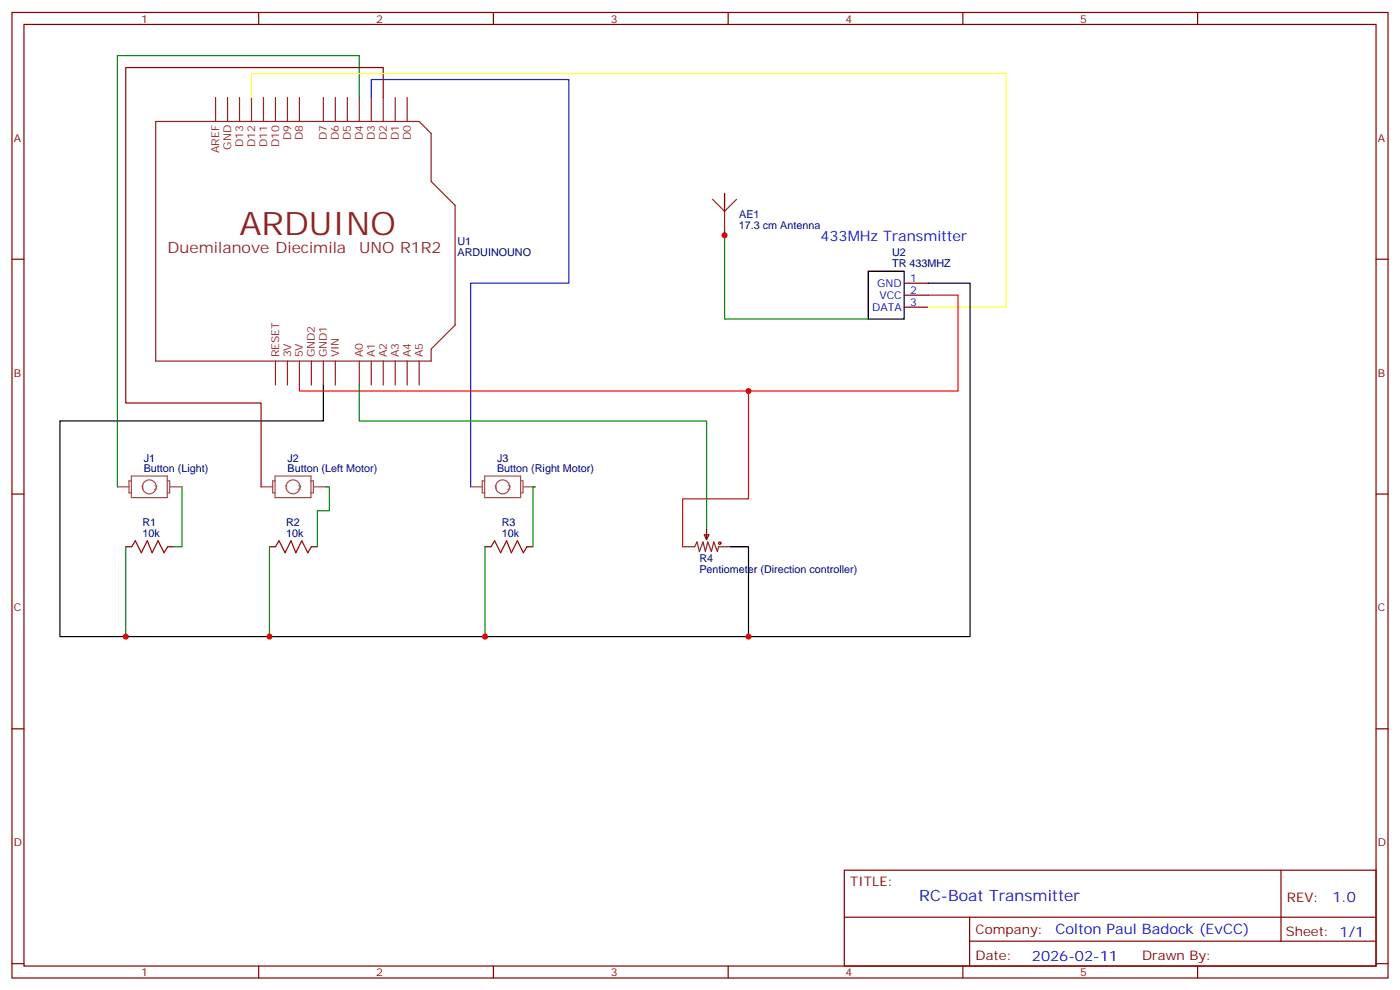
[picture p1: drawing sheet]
<svg xmlns="http://www.w3.org/2000/svg" width="412mm" height="292mm" viewBox="0 0 412 292" stroke-linecap="round" stroke-linejoin="round" font-family="sans-serif">
<g fill="none" stroke="#870000" stroke-width=".35">
<path d="M3.5 3.7h405.4v284.3h-405.4zM7.1 7.2h398.2v277.3h-398.2zM76.2 3.7v3.5M145.3 3.7v3.5M214.5 3.7v3.5M283.6 3.7v3.5M352.8 3.7v3.5M213.4 56.9v5.3M3.5 76.3h3.6M405.3 76.3h3.6M266.3 83.4h7.1M266.3 86.9h7.1"/>
<path d="M266.3 90.5h7.1M3.5 145.5h3.6M207.4 157.5h1.4l-.7 1.4zM208.1 155.7v3.2M405.3 145.5h3.6M37 161h1.8M49.4 161h1.8M79.4 161h1.7M91.7 161h1.8M142.9 161h1.7M155.2 161h1.8M3.5 214.6h3.6"/>
<path d="M405.3 214.6h3.6M248.7 256.3h156.6v28.2h-156.6zM377.3 256.3v20.9M248.7 270.1h156.5M285.6 277.2h119.6M285.6 270.1v14.1M3.5 283.8h3.6M76.2 284.5v3.5M145.3 284.5v3.5M214.5 284.5v3.5M283.6 284.5v3.5M352.8 284.5v3.5"/>
<path d="M405.3 283.8h3.6"/>
</g>
<g fill="none" stroke="#8c2424" stroke-width=".35">
<path d="M45.9 35.8h77.6l3.5 3.5v14.1l7.1 7.1v35.2l-7.1 7.1v3.5h-81.1zM63.5 28.7v7.1M67 28.7v7.1M70.6 28.7v7.1M74.1 28.7v7.1M77.6 28.7v7.1M81.1 28.7v7.1M84.7 28.7v7.1M88.2 28.7v7.1M95.2 28.7v7.1M98.8 28.7v7.1M102.3 28.7v7.1"/>
<path d="M105.8 28.7v7.1M109.4 28.7v7.1M112.9 28.7v7.1M116.4 28.7v7.1M119.9 28.7v7.1M209.9 58.7l3.5 3.5M217 58.7l-3.6 3.5M213.4 62.2v7.1M81.1 106.3v7.1M84.7 106.3v7.1M88.2 106.3v7.1M91.7 106.3v7.1"/>
<path d="M95.2 106.3v7.1M98.8 106.3v7.1M105.8 106.3v7.1M109.4 106.3v7.1M112.9 106.3v7.1M116.4 106.3v7.1M119.9 106.3v7.1M123.5 106.3v7.1M201.1 161h3.5l.7-1.4 .7 2.8 1.1-2.8 .7 2.8 .7-2.8 1 2.8 .8-2.8 1 2.8 .4-1.4h3.5"/>
</g>
<g fill="none" stroke="#a10000" stroke-width=".35">
<path d="M38.8 161l1.1-1.8 1.7 3.6 1.8-3.6 1.4 3.6 1.8-3.6 1.7 3.6 1.1-1.8M81.1 161l1.1-1.8 1.8 3.6 1.7-3.6 1.4 3.6 1.8-3.6 1.8 3.6 1-1.8M144.6 161l1.1-1.8 1.8 3.6 1.7-3.6 1.4 3.6 1.8-3.6 1.8 3.6 1-1.8"/>
<circle cx="212" cy="159.9" r=".35"/>
</g>
<g fill="none" stroke="#a64a4a" stroke-width=".35">
<path d="M34.6 143.4h3.4M38.7 140.2h10.6v6.3h-10.6zM38.7 141.6h-.7v3.5h.7M49.3 141.6h.7v3.5h-.7M50.2 143.4h3.4M76.9 143.4h3.5M81 140.2h10.6v6.3h-10.6zM81 141.6h-.7v3.5h.7M91.6 141.6h.7v3.5h-.7M92.5 143.4h3.5M138.6 143.4h3.5M142.8 140.2h10.5v6.3h-10.5z"/>
<path d="M142.8 141.6h-.7v3.5h.7M153.3 141.6h.8v3.5h-.8M154.2 143.4h3.5"/>
<circle cx="44" cy="143.4" r="2.06"/>
<circle cx="86.3" cy="143.4" r="2.06"/>
<circle cx="148.1" cy="143.4" r="2.06"/>
</g>
<path d="M255.8 79.9h10.5v14.1h-10.5zM273.4 83.4h12.4v104.1h-65.3M95.2 113.4v10.6h-77.6v63.5h202.9v-26.5h-5.3" fill="none" stroke="#000" stroke-width=".35"/>
<path d="M105.8 28.7v-12.3h-71.2v127M213.4 67.5v26.5h42.4M105.8 113.4v10.6h102.3v31.7M53.6 143.4v17.6h-2.4M96 143.4h1v7h-3.5v10.6M157.7 143.4h-.7v17.6M37 161v26.5M79.4 161v26.5M142.9 161v26.5" fill="none" stroke="#008700" stroke-width=".35"/>
<path d="M112.9 28.7v-8.8h-75.9v98.8h39.9v24.7" fill="none" stroke="#900" stroke-width=".35"/>
<path d="M109.4 28.7v-5.3h58.2v60h-29v60" fill="none" stroke="#039" stroke-width=".35"/>
<path d="M273.4 86.9h8.8v28.2h-61.7M88.2 113.4v1.7h132.3v31.8h-19.4v14.1" fill="none" stroke="#f00" stroke-width=".35"/>
<path d="M74.1 28.7v-7h222.2v68.8h-22.9" fill="none" stroke="#ff3" stroke-width=".35"/>
<g fill="#c00">
<circle cx="37" cy="187.5" r=".88"/>
<circle cx="79.4" cy="187.5" r=".88"/>
<circle cx="142.9" cy="187.5" r=".88"/>
<circle cx="220.5" cy="115.1" r=".88"/>
<circle cx="220.5" cy="187.5" r=".88"/>
<circle cx="213.4" cy="69.3" r=".88"/>
</g>
<text font-size="9.5" fill="#8d2323" x="70.6" y="69.3">ARDUINO</text>
<g font-size="4.6" fill="#8d2323">
<text x="49.4" y="74.6">Duemilanove Diecimila</text>
<text x="105.8" y="74.6">UNO R1R2</text>
</g>
<text font-size="4.6" fill="#00f" x="270.8" y="265.3">RC-Boat Transmitter</text>
<g font-size="4.2" fill="#00f">
<text x="241.7" y="71">433MHz Transmitter</text>
<text x="392.5" y="265.5">1.0</text>
<text x="310.9" y="275.1">Colton Paul Badock (EvCC)</text>
<text x="304" y="282.9">2026-02-11</text>
</g>
<g font-size="3.9" fill="#800">
<text x="250.5" y="260.8">TITLE:</text>
<text x="379.1" y="265.5">REV:</text>
<text x="287.4" y="275">Company:</text>
<text x="378.7" y="275.7">Sheet: 1/1</text>
<text x="287.4" y="282.7">Date:</text>
<text x="336.4" y="282.8">Drawn By:</text>
</g>
<g font-size="3.2" fill="#800">
<text x="41.6" y="6.7">1</text>
<text x="110.8" y="6.7">2</text>
<text x="179.9" y="6.7">3</text>
<text x="249.1" y="6.7">4</text>
<text x="318.2" y="6.7">5</text>
<text x="4.1" y="41.8">A</text>
<text x="405.9" y="41.8">A</text>
<text x="4.1" y="110.9">B</text>
<text x="405.9" y="110.9">B</text>
<text x="4.1" y="180.1">C</text>
<text x="405.9" y="180.1">C</text>
<text x="4.1" y="249.2">D</text>
<text x="405.9" y="249.2">D</text>
<text x="41.6" y="287.5">1</text>
<text x="110.8" y="287.5">2</text>
<text x="179.9" y="287.5">3</text>
<text x="249.1" y="287.5">4</text>
<text x="318.2" y="287.5">5</text>
</g>
<g font-size="3.2" fill="#8d2323">
<text x="85.7" y="41.3" transform="rotate(-90 85.7 41.3)">D9</text>
<text x="89.3" y="41.3" transform="rotate(-90 89.3 41.3)">D8</text>
<text x="96.3" y="41.3" transform="rotate(-90 96.3 41.3)">D7</text>
<text x="99.8" y="41.3" transform="rotate(-90 99.8 41.3)">D6</text>
<text x="103.4" y="41.3" transform="rotate(-90 103.4 41.3)">D5</text>
<text x="106.9" y="41.3" transform="rotate(-90 106.9 41.3)">D4</text>
<text x="110.4" y="41.3" transform="rotate(-90 110.4 41.3)">D3</text>
<text x="113.9" y="41.3" transform="rotate(-90 113.9 41.3)">D2</text>
<text x="117.5" y="41.3" transform="rotate(-90 117.5 41.3)">D1</text>
<text x="121" y="41.3" transform="rotate(-90 121 41.3)">D0</text>
<text x="64.6" y="45" transform="rotate(-90 64.6 45)">AREF</text>
<text x="68.1" y="44.1" transform="rotate(-90 68.1 44.1)">GND</text>
<text x="71.6" y="43.3" transform="rotate(-90 71.6 43.3)">D13</text>
<text x="75.1" y="43.3" transform="rotate(-90 75.1 43.3)">D12</text>
<text x="78.7" y="43.3" transform="rotate(-90 78.7 43.3)">D11</text>
<text x="82.2" y="43.3" transform="rotate(-90 82.2 43.3)">D10</text>
<text x="82.2" y="105.3" transform="rotate(-90 82.2 105.3)">RESET</text>
<text x="85.7" y="105.3" transform="rotate(-90 85.7 105.3)">3V</text>
<text x="89.3" y="105.3" transform="rotate(-90 89.3 105.3)">5V</text>
<text x="92.8" y="105.3" transform="rotate(-90 92.8 105.3)">GND2</text>
<text x="96.3" y="105.3" transform="rotate(-90 96.3 105.3)">GND1</text>
<text x="99.8" y="105.3" transform="rotate(-90 99.8 105.3)">VIN</text>
<text x="106.9" y="105.3" transform="rotate(-90 106.9 105.3)">A0</text>
<text x="110.4" y="105.3" transform="rotate(-90 110.4 105.3)">A1</text>
<text x="113.9" y="105.3" transform="rotate(-90 113.9 105.3)">A2</text>
<text x="117.5" y="105.3" transform="rotate(-90 117.5 105.3)">A3</text>
<text x="121" y="105.3" transform="rotate(-90 121 105.3)">A4</text>
<text x="124.5" y="105.3" transform="rotate(-90 124.5 105.3)">A5</text>
</g>
<g font-size="3.2" fill="#000080">
<text x="217.8" y="64.3">AE1</text>
<text x="217.7" y="67.5">17.3 cm Antenna</text>
<text x="134.8" y="75.3">ARDUINOUNO</text>
<text x="134.8" y="72.1">U1</text>
<text x="262.8" y="75.4">U2</text>
<text x="262.8" y="78.6">TR 433MHZ</text>
<text x="42.4" y="136.1">J1</text>
<text x="84.7" y="136.1">J2</text>
<text x="146.4" y="136.1">J3</text>
<text x="42.4" y="139.1">Button (Light)</text>
<text x="84.7" y="139.1">Button (Left Motor)</text>
<text x="146.4" y="139.1">Button (Right Motor)</text>
<text x="42" y="155">R1</text>
<text x="84.3" y="155">R2</text>
<text x="147.8" y="155">R3</text>
<text x="42" y="158.2">10k</text>
<text x="84.3" y="158.2">10k</text>
<text x="147.8" y="158.2">10k</text>
<text x="206" y="165.4">R4</text>
<text x="206" y="168.7">Pentiometer (Direction controller)</text>
</g>
<g font-size="3.2" fill="#00f">
<text x="268.1" y="83">1</text>
<text x="258.4" y="84.5">GND</text>
<text x="259" y="88">VCC</text>
<text x="268.1" y="86.6">2</text>
<text x="256.9" y="91.5">DATA</text>
<text x="268.1" y="90.1">3</text>
</g>
<g font-size="2.1" fill="#a54b4b">
<text x="41.4" y="144.4">1</text>
<text x="45.2" y="144.4">2</text>
<text x="83.7" y="144.4">1</text>
<text x="87.6" y="144.4">2</text>
<text x="145.5" y="144.4">1</text>
<text x="149.3" y="144.4">2</text>
</g>
</svg>
